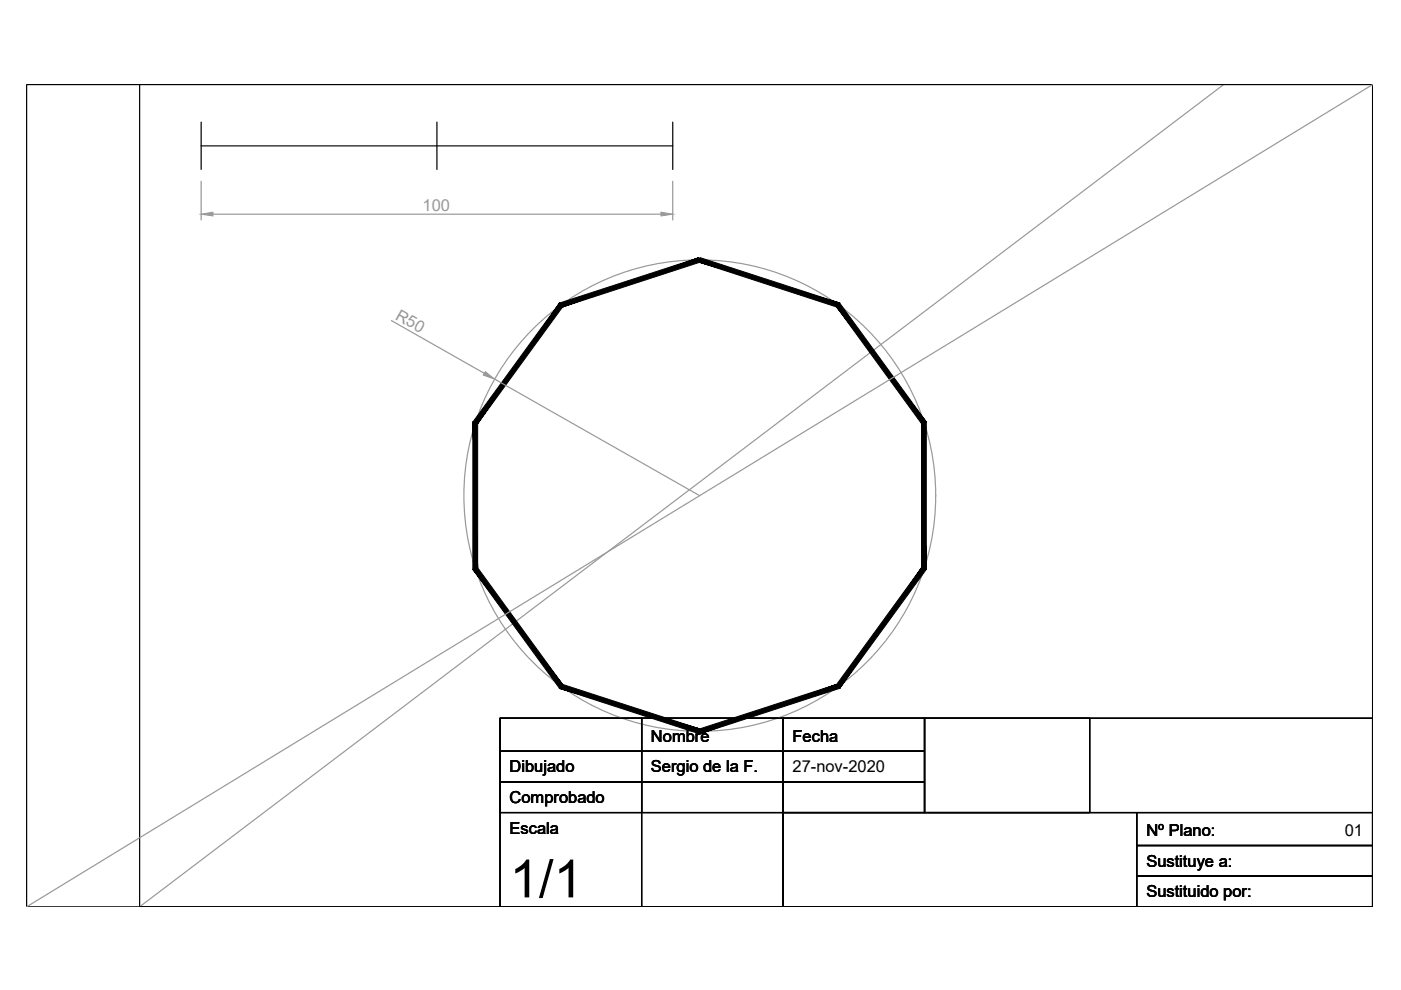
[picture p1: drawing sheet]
<svg xmlns="http://www.w3.org/2000/svg" width="297mm" height="210mm" viewBox="0 0 297 210" stroke-linecap="round" stroke-linejoin="round" font-family="sans-serif">
<!-- layer: 0 -->
<g fill="none" stroke="#000" stroke-width=".25">
<path d="M5.6 17.9h285.4v174.4h-285.4zM29.6 17.9v174.4h261.4v-174.4M42.6 30.9h100M42.6 25.9v10M92.6 25.9v10M142.6 25.9v10M106 152.3h185v40h-185zM106 152.3h30v7h-30zM106 159.3h30v6.5h-30zM136 152.3h30v7h-30zM136 159.3h30v6.5h-30zM166 152.3h30v7h-30z"/>
<path d="M166 159.3h30v6.5h-30zM196 152.3h35v20h-35zM106 165.8h30v6.5h-30zM136 165.8h30v6.5h-30zM136 172.3v20M166 165.8h30v6.5h-30zM166 172.3h75v20h-75zM166 172.3v20M241 172.3h50v20h-30M241 179.3h50h-50M241 185.8h50h-50"/>
</g>
<!-- layer: auxiliar -->
<g fill="none" stroke="#989898" stroke-width=".25">
<path d="M259.4 17.9l-229.8 174.4M291 17.9l-285.4 174.4M42.6 38.4v8.2M142.6 38.4v8.2M45.1 45.4h95M83 68l19.7 11.1M104.9 80.4l43.5 24.7"/>
<circle cx="148.4" cy="105.1" r="50"/>
</g>
<!-- layer: 0 -->
<path d="M119.3 65.1l29.2-9.5-.3-1zM118.6 64.2l29.6-9.6-28.9 10.5zM118.6 64.2l-17.3 25.6 18-24.7zM118.6 64.2l-17.3 25.6-1-.3zM100.3 89.5l1 30.9v-30.6zM100.3 89.5l1 30.9-1 .3zM100.3 120.7l19 24.4-18-24.7zM100.3 120.7l19 24.4-.7 .9zM119.3 145.1l-.7 .9 29.8 8.5zM118.6 146l29.8 8.5v1.1zM148.4 154.5v1.1l29-10.5zM148.4 155.6l29-10.5 .6 .9zM195.4 120.4l-18 24.7 .6 .9zM195.4 120.4l1 .3-18.4 25.3zM195.4 89.8v30.6l1 .3zM195.4 89.8l1-.3v31.2zM177.4 65.1l18 24.7 1-.3zM178 64.2l18.4 25.3-19-24.4zM148.2 55.6l29.2 9.5 .6-.9zM148.5 54.6l29.5 9.6-29.8-8.6z" fill="#000" stroke="#000" stroke-width=".21"/>
<!-- layer: auxiliar -->
<g fill="#989898" stroke="#989898" stroke-width=".21">
<path d="M102.9 78.8l2 1.6-2.4-.9z"/>
<path d="M42.6 45.4l2.5-.4v.8z"/>
<path d="M140.1 45l2.5 .4-2.5 .4z"/>
</g>
<text font-size="11.2" x="108" y="190.3">1/1</text>
<g font-size="3.5" fill="#989898">
<text x="89.6" y="44.7">100</text>
<text x="83.6" y="67.5" transform="rotate(29 83.6 67.5)">R50</text>
</g>
<g font-size="3.5">
<text x="138" y="157.3">Nombre</text>
<text x="168" y="157.3">Fecha</text>
<text x="108" y="163.8">Dibujado</text>
<text x="138" y="163.8">Sergio de la F.</text>
<text x="168" y="163.8">27-nov-2020</text>
<text x="108" y="170.3">Comprobado</text>
<text x="108" y="176.8">Escala</text>
<text x="243" y="177.3">Nº Plano:</text>
<text x="285.1" y="177.3">01</text>
<text x="243" y="183.8">Sustituye a:</text>
<text x="243" y="190.3">Sustituido por:</text>
</g>
</svg>
